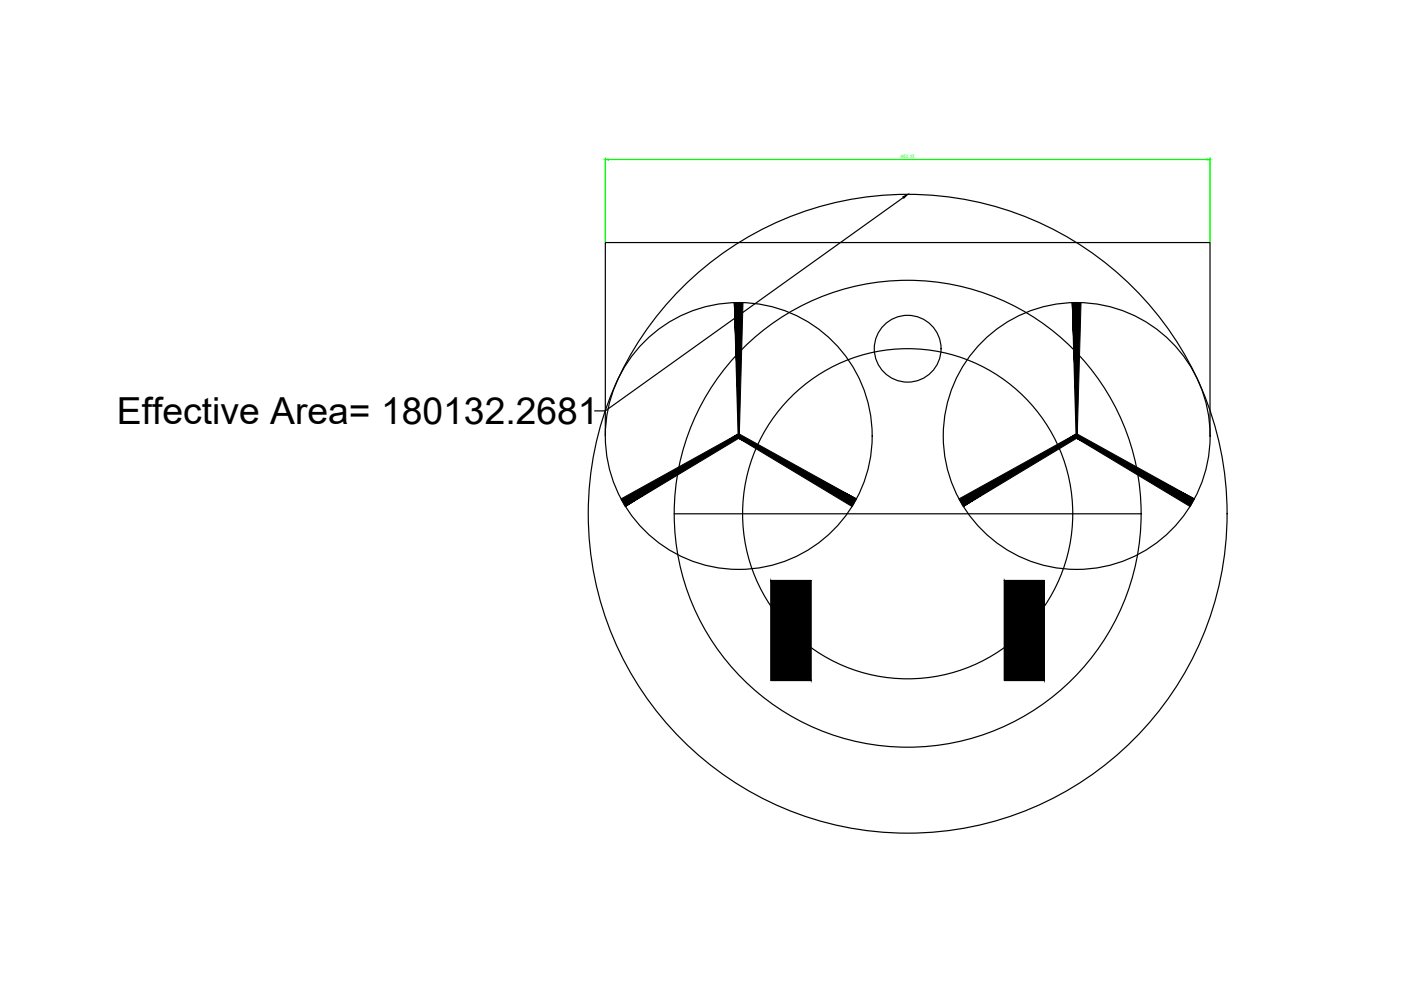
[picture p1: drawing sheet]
<svg xmlns="http://www.w3.org/2000/svg" width="297mm" height="210mm" viewBox="0 0 297 210" stroke-linecap="round" stroke-linejoin="round" font-family="sans-serif">
<!-- layer: 0 -->
<g fill="none" stroke="#000" stroke-width=".25">
<path d="M191.5 41.9l-63.2 45.2h-2.2M128.3 92.4v-41h128.2v41M142.9 108.9h99M163.5 123.1h8.4v21.2h-8.4zM212.9 123.1h8.5v21.2h-8.5z"/>
<circle cx="192.4" cy="73.9" r="7.1"/>
<circle cx="156.6" cy="92.4" r="28.3"/>
<circle cx="228.3" cy="92.4" r="28.3"/>
<circle cx="192.4" cy="108.9" r="67.7"/>
<circle cx="192.4" cy="108.9" r="49.5"/>
<circle cx="192.4" cy="108.9" r="35"/>
</g>
<g fill="#000" stroke="#000" stroke-width=".21">
<path d="M191.4 41.7l1-.5-.8 .8z"/>
<path d="M155.7 64.2l.8 28.2h.2zM155.7 64.2h1.8l-.8 28.2z"/>
<path d="M156.8 92.1l-.4 .7 25.2 13zM156.4 92.8l25.2 13-1 1.6z"/>
<path d="M132.6 107.4l24.2-14.6-.4-.7zM131.7 105.8l24.7-13.7-23.8 15.3z"/>
<path d="M227.3 64.2l.8 28.2h.3zM227.3 64.2h1.9l-.8 28.2z"/>
<path d="M228.5 92.1l-.4 .7 25.1 13zM228.1 92.8l25.1 13-.9 1.6z"/>
<path d="M204.2 107.4l24.3-14.6-.4-.7zM203.3 105.8l24.8-13.7-23.9 15.3z"/>
<path d="M163.5 123.1l8.4 21.2v-21.2zM163.5 123.1l8.4 21.2h-8.4z"/>
<path d="M212.9 123.1l8.5 21.2v-21.2zM212.9 123.1l8.5 21.2h-8.5z"/>
</g>
<path d="M128.3 33.5v17.8M129 33.8h126.8M256.5 33.5v17.8" fill="none" stroke="#0f0" stroke-width=".25"/>
<g fill="#0f0" stroke="#0f0" stroke-width=".21">
<path d="M128.3 33.8l.7-.1v.2z"/>
<path d="M255.8 33.7l.7 .1-.7 .1z"/>
</g>
<text font-size="7.9" x="24.8" y="90">Effective Area= 180132.2681</text>
<text font-size="1" fill="#0f0" x="191" y="33.5">453,33</text>
</svg>
